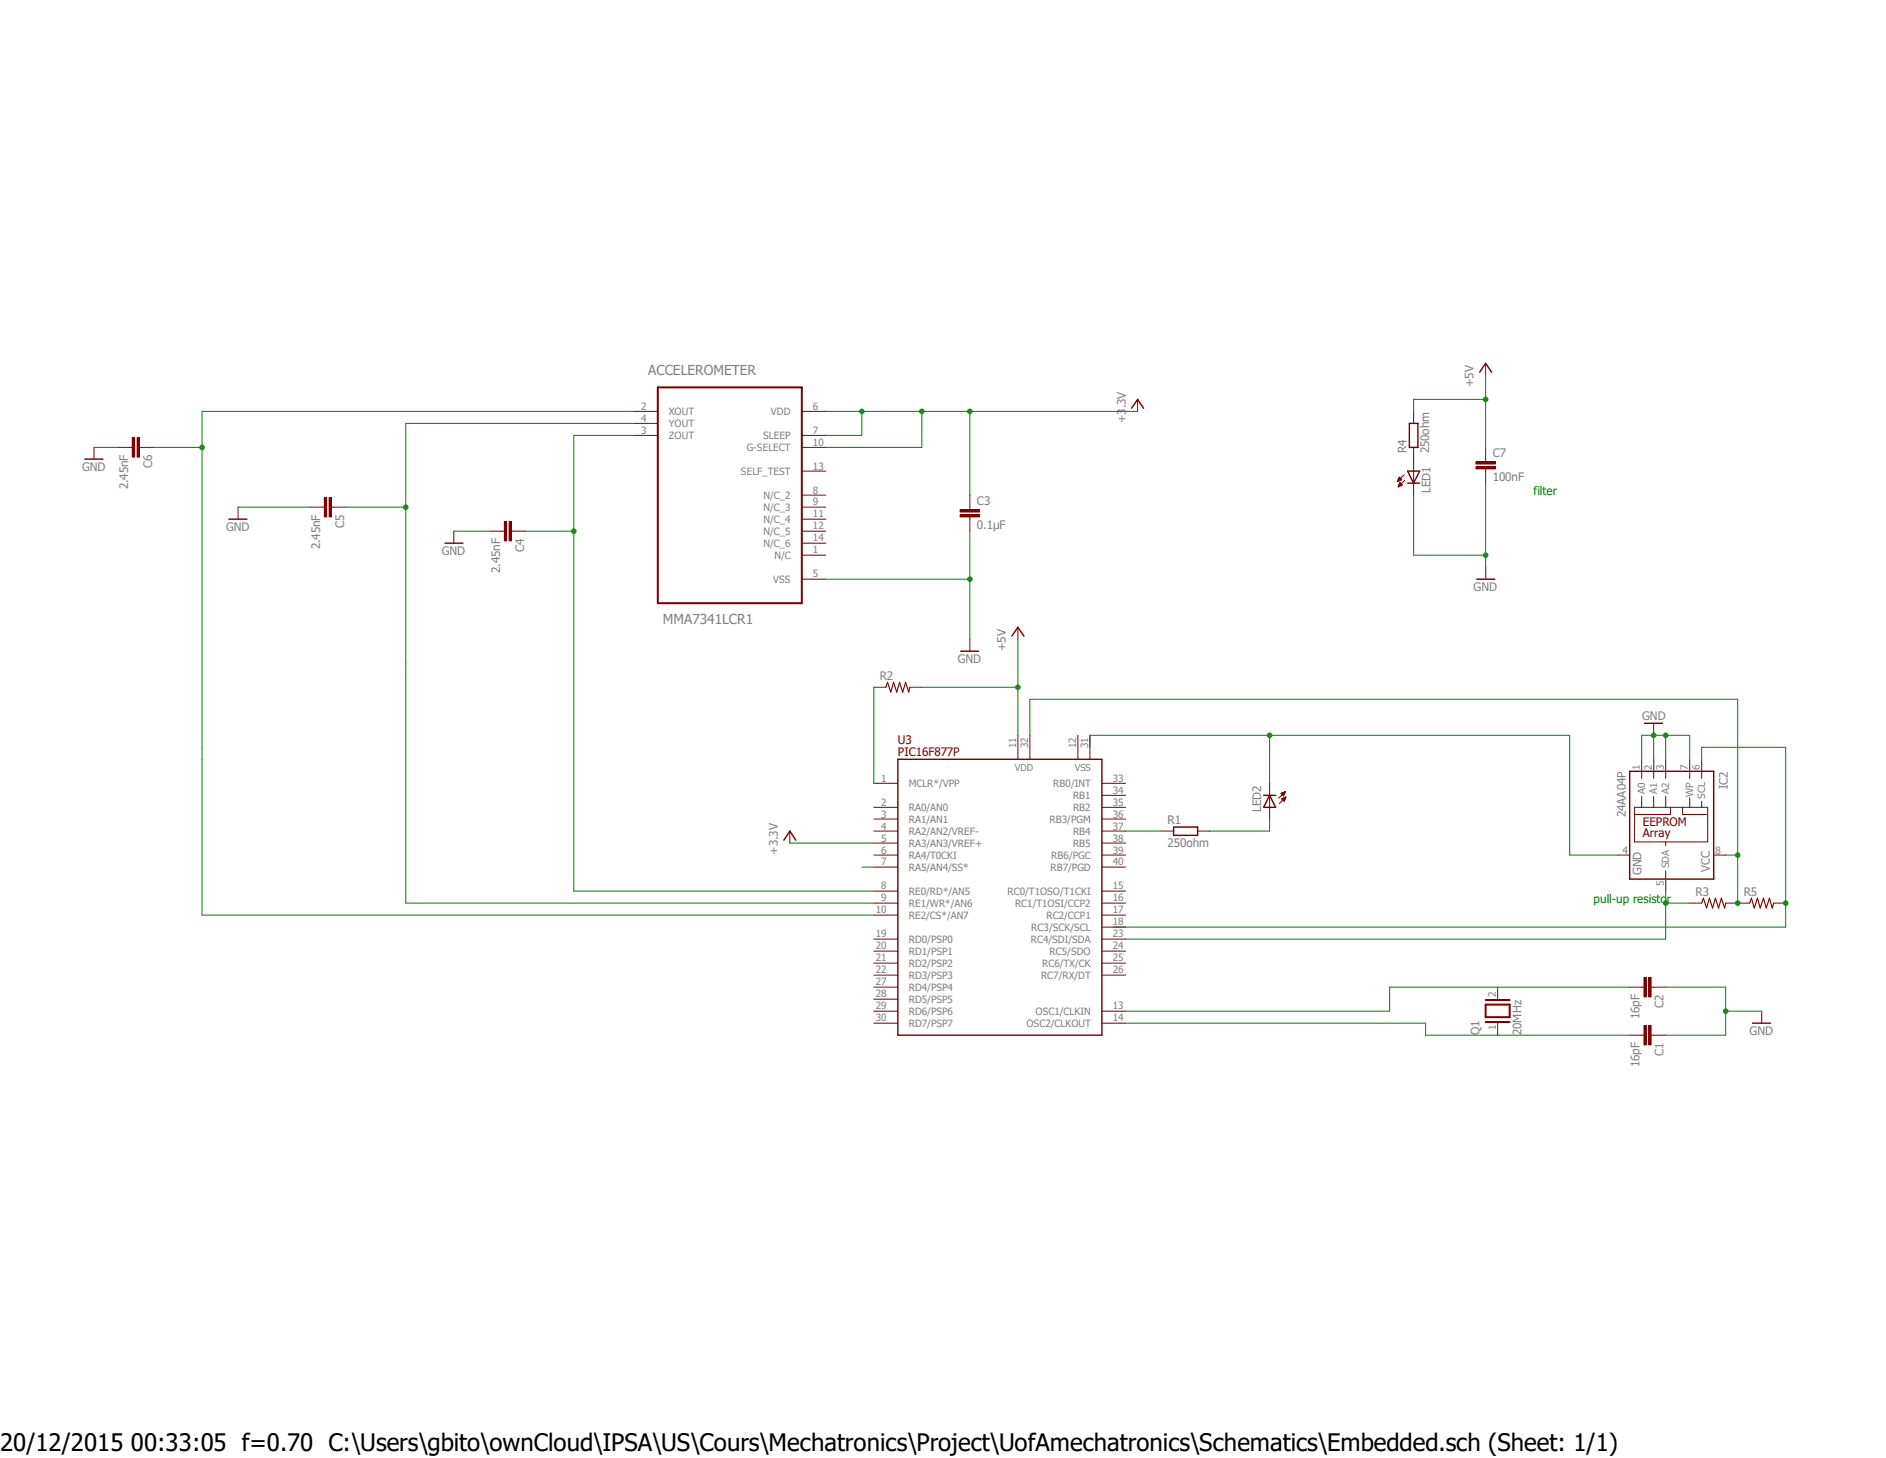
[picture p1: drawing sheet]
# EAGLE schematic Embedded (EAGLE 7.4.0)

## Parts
ACCELEROMETER  MMA7341LCR1  [LGA14R80P1X6_500X300X100]
C1  16pF  C5/2.5  [C5B2.5]
C2  16pF  C5/2.5  [C5B2.5]
C3  0.1µF  C5/2.5  [C5B2.5]
C4  2.45nF  C5/2.5  [C5B2.5]
C5  2.45nF  C5/2.5  [C5B2.5]
C6  2.45nF  C5/2.5  [C5B2.5]
C7  100nF  C5/2.5  [C5B2.5]
IC2  24AA04P  [DIL8]
LED1  LAP4-BOTTOM  [P47F-BOTTOM]
LED2  LAW51M  [W51]
Q1  20MHz  XTAL/S  [QS]
R1  250ohm  R-EU_0204/7  [0204/7]
R2  R-US_0204/2V  [0204V]
R3  R-US_0204/2V  [0204V]
R4  250ohm  R-EU_0204/7  [0204/7]
R5  R-US_0204/2V  [0204V]
U3  PIC16F877P  [DIL40]

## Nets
+5V: ACCELEROMETER.6(VDD) ACCELEROMETER.7(SLEEP) ACCELEROMETER.10(G-SELECT) C3.1 C7.1 R2.2 R4.2 U3.5(RA3/AN3/VREF+) U3.11(VDD) ; supply symbol labelled +3.3V
GND: ACCELEROMETER.5(VSS) C1.1 C2.1 C3.2 C4.2 C5.2 C6.2 IC2.1(A0) IC2.3(A2) IC2.7(WP)
N$1: R3.1 U3.23(RC4/SDI/SDA)
N$2: IC2.6(SCL) R5.2
N$3: C2.2 Q1.2 U3.13(OSC1/CLKIN)
N$4: C1.2 Q1.1 U3.14(OSC2/CLKOUT)
N$5: C7.2 LED1.C
N$6: R2.1 U3.1(MCLR*/VPP)
N$7: R1.1 U3.37(RB4)
N$8: IC2.8(VCC) R3.2 R5.1 U3.32(VDD)
N$9: LED2.A R1.2
N$10: LED1.A R4.1
N$11: IC2.4(GND) LED2.C
N$12: ACCELEROMETER.3(ZOUT) C4.1 U3.8(RE0/RD*/AN5)
N$15: ACCELEROMETER.4(YOUT) C5.1 U3.9(RE1/WR*/AN6)
N$16: ACCELEROMETER.2(XOUT) C6.1 U3.10(RE2/CS*/AN7)
N$17: U3.7(RA5/AN4/SS*)
Unconnected: ACCELEROMETER.1(N/C) ACCELEROMETER.8(N/C_2) ACCELEROMETER.9(N/C_3) ACCELEROMETER.11(N/C_4) ACCELEROMETER.12(N/C_5) ACCELEROMETER.13(SELF_TEST) ACCELEROMETER.14(N/C_6) IC2.2(A1) IC2.5(SDA) LED2.TH@1(TH) LED2.TH@2(TH) LED2.TH@3(TH) U3.2(RA0/AN0) U3.3(RA1/AN1) U3.4(RA2/AN2/VREF-) U3.6(RA4/T0CKI) U3.12(VSS) U3.15(RC0/T1OSO/T1CKI) U3.16(RC1/T1OSI/CCP2) U3.17(RC2/CCP1) U3.18(RC3/SCK/SCL) U3.19(RD0/PSP0) U3.20(RD1/PSP1) U3.21(RD2/PSP2) U3.22(RD3/PSP3) U3.24(RC5/SDO) U3.25(RC6/TX/CK) U3.26(RC7/RX/DT) U3.27(RD4/PSP4) U3.28(RD5/PSP5) U3.29(RD6/PSP6) U3.30(RD7/PSP7) U3.31(VSS) U3.33(RB0/INT) U3.34(RB1) U3.35(RB2) U3.36(RB3/PGM) U3.38(RB5) U3.39(RB6/PGC) U3.40(RB7/PGD)

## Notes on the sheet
- filter
- pull-up resistor
